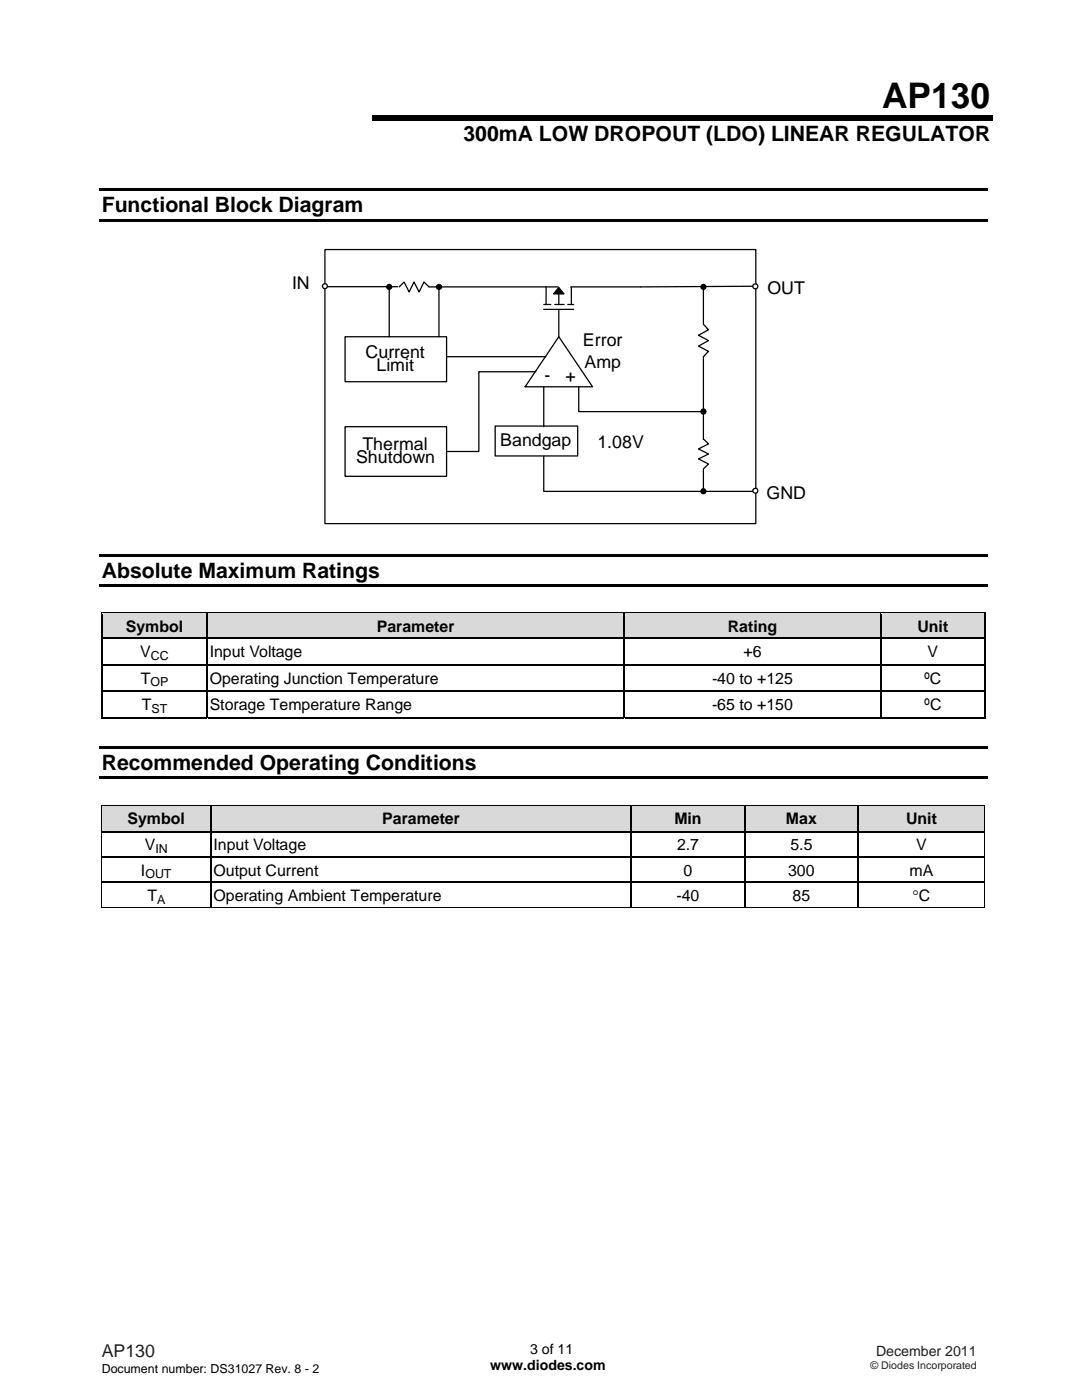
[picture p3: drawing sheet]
<svg xmlns="http://www.w3.org/2000/svg" width="216mm" height="279mm" viewBox="0 0 216 279" stroke-linecap="round" stroke-linejoin="round" font-family="sans-serif">
<path d="M19.8 37.6h177.2v.5h-177.2zM74.3 23.1h123.8v1.1h-123.8zM19.8 43.7h177.2v.5h-177.2z" fill="#000"/>
<path d="M64.8 49.8h86v54.7h-86zM79.7 57.3l.9-1 1 2 1-2 1 2 1-2 1 1h25.7M140.4 57.3v7.3M150.2 57.1l-22.4 .2M68.9 67.2h20.2v9h-20.2zM111.5 67.2l6.7 10h-13.4zM115.5 77.2v4.9h24.9M140.4 64.7l1 1.1-2 1.1 2 1.1-2 1.1 2 1-1 1.1v16.5M68.9 85.2h20.2v9.9h-20.2zM140.4 87.6l1 1-2 1 2 1-2 1 2 1-1 1M140.4 93.7v3.9" fill="none" stroke="#000" stroke-width=".25"/>
<g fill="#fff" stroke="#000" stroke-width=".25">
<path d="M150.3 97.7l.4-.2a.49 .49 0 0 1 .5 .4 .49 .49 0 0 1-.5 .5l-.4-.2z" fill-rule="evenodd"/>
<circle cx="64.8" cy="57.1" r=".51"/>
<circle cx="150.7" cy="57.2" r=".51"/>
</g>
<g fill="#000" stroke="#000" stroke-width=".25">
<path d="M111.5 57.4l1 1.3h-2.1z"/>
<circle cx="77.7" cy="57.3" r=".5"/>
<circle cx="87.6" cy="57.3" r=".5"/>
<circle cx="140.3" cy="57.3" r=".5"/>
<circle cx="140.4" cy="98" r=".51"/>
<circle cx="140.4" cy="82.1" r=".51"/>
</g>
<path d="M109 57.3v3.5M111.5 58.8v2M113.9 57.3h13.9M114 57.4v3.4M108.5 61.7h6M108.5 60.8h1.4M110.7 60.8h1.9M111.5 61.9v5.3M113.3 60.8h1.2" fill="none" stroke="#000" stroke-width=".25"/>
<path d="M98.8 85h16.5v6h-16.5z" fill-rule="evenodd" fill="#fff" stroke="#000" stroke-width=".25"/>
<path d="M65.3 57.2h14.1M77.7 57.3v9.9M87.6 57.3v9.9M89.2 71.2h19.7M106.9 74.2h-11.4v15.9h-6.3M108.5 77.2v8M108.5 91.1v7h41.7" fill="none" stroke="#000" stroke-width=".25"/>
<path d="M19.8 110.5h177.2v.5h-177.2zM19.8 116.6h177.2v.5h-177.2z" fill="#000"/>
<g fill="#d9d9d9">
<path d="M20.4 122.5h20.8v4.7h-20.8z"/>
<path d="M20.8 122.6h20.1v4.5h-20.1z"/>
<path d="M41.5 122.5h82.9v4.7h-82.9z"/>
<path d="M41.8 122.6h82.3v4.5h-82.3z"/>
<path d="M124.7 122.5h50.9v4.7h-50.9z"/>
<path d="M125.1 122.6h50.2v4.5h-50.2z"/>
<path d="M175.9 122.5h20.5v4.7h-20.5z"/>
<path d="M176.3 122.6h19.7v4.5h-19.7z"/>
</g>
<g fill="#000">
<path d="M20.2 122.3h.2v.2h-.2zM20.2 127.2h.2v.3h-.2zM20.2 132.5h.2v.3h-.2zM20.2 137.8h.2v.3h-.2zM41.2 122.3h.3v.2h-.3zM41.2 127.2h.3v.3h-.3zM41.2 132.5h.3v.3h-.3zM41.2 137.8h.3v.3h-.3zM124.4 122.3h.3v.2h-.3zM124.4 127.2h.3v.3h-.3zM124.4 132.5h.3v.3h-.3zM124.4 137.8h.3v.3h-.3z"/>
<path d="M175.6 122.3h.3v.2h-.3zM175.6 127.2h.3v.3h-.3zM175.6 132.5h.3v.3h-.3zM175.6 137.8h.3v.3h-.3zM196.4 122.3h.2v.2h-.2zM196.4 127.2h.2v.3h-.2zM196.4 132.5h.2v.3h-.2zM196.4 137.8h.2v.3h-.2zM19.8 148.8h177.2v.6h-177.2zM19.8 154.9h177.2v.5h-177.2zM196.4 143.1h.2v.2h-.2z"/>
</g>
<g fill="none" stroke="#000" stroke-width=".25">
<path d="M20.2 122.4h21M20.3 122.5v4.7M20.3 127.5v5M20.3 132.8v5M20.3 138.1v5.2M20.4 127.3h20.8M20.4 132.6h20.8M20.4 137.9h20.8M41.3 122.5v4.7M41.3 127.5v5M41.3 132.8v5M41.3 138.1v5.2"/>
<path d="M41.5 122.4h82.9M41.5 127.3h82.9M41.5 132.6h82.9M41.5 137.9h82.9M124.6 122.5v4.7M124.6 127.5v5M124.6 132.8v5M124.6 138.1v5.2M124.7 122.4h50.9M124.7 127.3h50.9M124.7 132.6h50.9M124.7 137.9h50.9"/>
<path d="M175.8 122.5v4.7M175.8 127.5v5M175.8 132.8v5M175.8 138.1v5.2M175.9 122.4h20.5M175.9 127.3h20.5M175.9 132.6h20.5M175.9 137.9h20.5M196.5 122.5v4.7M196.5 127.5v5M196.5 132.8v5M196.5 138.1v5.2"/>
<path d="M20.2 143.2h21M41.5 143.2h82.9M124.7 143.2h50.9M175.9 143.2h20.5"/>
</g>
<path d="M20.4 122.5h20.8M41.5 122.5h82.9M124.7 122.5h50.9M175.9 122.5h20.5" fill="none" stroke="#d9d9d9" stroke-width=".2"/>
<g fill="#d9d9d9">
<path d="M20.4 160.7h21.6v5.1h-21.6z"/>
<path d="M20.8 161h20.8v4.6h-20.8z"/>
<path d="M42.2 160.7h83.7v5.1h-83.7z"/>
<path d="M42.6 161h82.9v4.6h-82.9z"/>
<path d="M126.1 160.7h22.4v5.1h-22.4z"/>
<path d="M126.5 161h21.6v4.6h-21.6z"/>
<path d="M148.7 160.7h22.4v5.1h-22.4z"/>
<path d="M149.1 161h21.7v4.6h-21.7z"/>
<path d="M171.4 160.7h25v5.1h-25z"/>
<path d="M171.7 161h24.3v4.6h-24.3z"/>
</g>
<g fill="#000">
<path d="M20.2 160.6h.2v.1h-.2zM20.2 165.8h.2v.3h-.2zM20.2 170.9h.2v.3h-.2zM20.2 176h.2v.3h-.2zM42 165.8h.2v.3h-.2zM42 170.9h.2v.3h-.2zM42 176h.2v.3h-.2zM125.9 165.8h.2v.3h-.2zM125.9 170.9h.2v.3h-.2zM125.9 176h.2v.3h-.2zM148.5 165.8h.2v.3h-.2zM148.5 170.9h.2v.3h-.2z"/>
<path d="M148.5 176h.2v.3h-.2zM171.1 165.8h.3v.3h-.3zM171.1 170.9h.3v.3h-.3zM171.1 176h.3v.3h-.3zM196.4 160.6h.2v.1h-.2zM196.4 165.8h.2v.3h-.2zM196.4 170.9h.2v.3h-.2zM196.4 176h.2v.3h-.2zM196.4 181.1h.2v.1h-.2z"/>
</g>
<path d="M20.2 160.7h176.4M20.3 160.7v5.1M20.3 166.1v4.8M20.3 171.2v4.8M20.3 176.3v4.9M196.5 160.7v5.1M196.5 166.1v4.8M196.5 171.2v4.8M196.5 176.3v4.9M20.2 181.1h176.2" fill="none" stroke="#000" stroke-width=".2"/>
<g fill="none" stroke="#000" stroke-width=".25">
<path d="M20.4 165.9h21.6M20.4 171h21.6M20.4 176.1h21.6M42.1 160.7v5.1M42.1 166.1v4.8M42.1 171.2v4.8M42.1 176.3v4.8M42.2 165.9h83.7M42.2 171h83.7M42.2 176.1h83.7M126 160.7v5.1M126 166.1v4.8"/>
<path d="M126 171.2v4.8M126 176.3v4.8M126.1 165.9h22.4M126.1 171h22.4M126.1 176.1h22.4M148.6 160.7v5.1M148.6 166.1v4.8M148.6 171.2v4.8M148.6 176.3v4.8M148.7 165.9h22.4M148.7 171h22.4M148.7 176.1h22.4"/>
<path d="M171.2 160.7v5.1M171.2 166.1v4.8M171.2 171.2v4.8M171.2 176.3v4.8M171.4 165.9h25M171.4 171h25M171.4 176.1h25"/>
</g>
<text font-size="7" x="176" y="21.6">AP130</text>
<g font-size="4.2">
<text x="92.5" y="28.1">300mA LOW DROPOUT (LDO) LINEAR REGULATOR</text>
<text x="20.3" y="42.4">Functional Block Diagram</text>
<text x="20.3" y="115.3">Absolute Maximum Ratings</text>
<text x="20.3" y="153.6">Recommended Operating Conditions</text>
</g>
<g font-size="3.5">
<text x="58.3" y="57.7">IN</text>
<text x="153.1" y="58.7">OUT</text>
<text x="73" y="71.5">Current</text>
<text x="116.3" y="69.2">Error</text>
<text x="75.1" y="74">Limit</text>
<text x="108.6" y="76">-</text>
<text x="112.8" y="76.3">+</text>
<text x="116.6" y="73.4">Amp</text>
<text x="72.3" y="89.9">Thermal</text>
<text x="99.8" y="89">Bandgap</text>
<text x="119.2" y="89.3">1.08V</text>
<text x="71.1" y="92.4">Shutdown</text>
<text x="153" y="99.5">GND</text>
</g>
<text font-size="3.5" fill="#231f20" x="20.3" y="270.9">AP130</text>
<g font-size="3.2">
<text x="25.1" y="126.1">Symbol</text>
<text x="28" y="131.2">V</text>
<text x="41.8" y="131.2">Input Voltage</text>
<text x="75.2" y="126.1">Parameter</text>
<text x="145.2" y="126.1">Rating</text>
<text x="148.4" y="131.2">+6</text>
<text x="183" y="126.1">Unit</text>
<text x="185.1" y="131.2">V</text>
<text x="28.1" y="136.5">T</text>
<text x="41.8" y="136.5">Operating Junction Temperature</text>
<text x="142.1" y="136.5">-40 to +125</text>
<text x="184.4" y="136.5">ºC</text>
<text x="28.3" y="141.8">T</text>
<text x="41.8" y="141.8">Storage Temperature Range</text>
<text x="142.1" y="141.8">-65 to +150</text>
<text x="184.4" y="141.8">ºC</text>
<text x="25.4" y="164.5">Symbol</text>
<text x="76.3" y="164.5">Parameter</text>
<text x="134.6" y="164.5">Min</text>
<text x="156.8" y="164.5">Max</text>
<text x="180.8" y="164.5">Unit</text>
<text x="28.9" y="169.7">V</text>
<text x="42.6" y="169.7">Input Voltage</text>
<text x="135.1" y="169.7">2.7</text>
<text x="157.7" y="169.7">5.5</text>
<text x="182.8" y="169.7">V</text>
<text x="28.1" y="174.8">I</text>
<text x="29.4" y="179.8">T</text>
<text x="42.6" y="174.8">Output Current</text>
<text x="42.6" y="179.9">Operating Ambient Temperature</text>
<text x="135" y="179.9">-40</text>
<text x="136.4" y="174.8">0</text>
<text x="157.3" y="174.8">300</text>
<text x="158.1" y="179.9">85</text>
<text x="181.5" y="174.8">mA</text>
<text x="182.1" y="179.9">°C</text>
</g>
<g font-size="2.8">
<text x="97.8" y="273.5">www.diodes.com</text>
<text x="105.8" y="270.2">3 of 11</text>
</g>
<text font-size="2.8" fill="#231f20" x="174.8" y="270.6">December 2011</text>
<g font-size="2.5">
<text x="30.1" y="131.7">CC</text>
<text x="30" y="137">OP</text>
<text x="30.2" y="142.3">ST</text>
<text x="31" y="170.2">IN</text>
<text x="29" y="175.3">OUT</text>
<text x="31.3" y="180.4">A</text>
<text x="20.3" y="274">Document number: DS31027 Rev. 8 - 2</text>
</g>
<text font-size="2.1" fill="#231f20" x="173.7" y="273.2">© Diodes Incorporated</text>
</svg>
